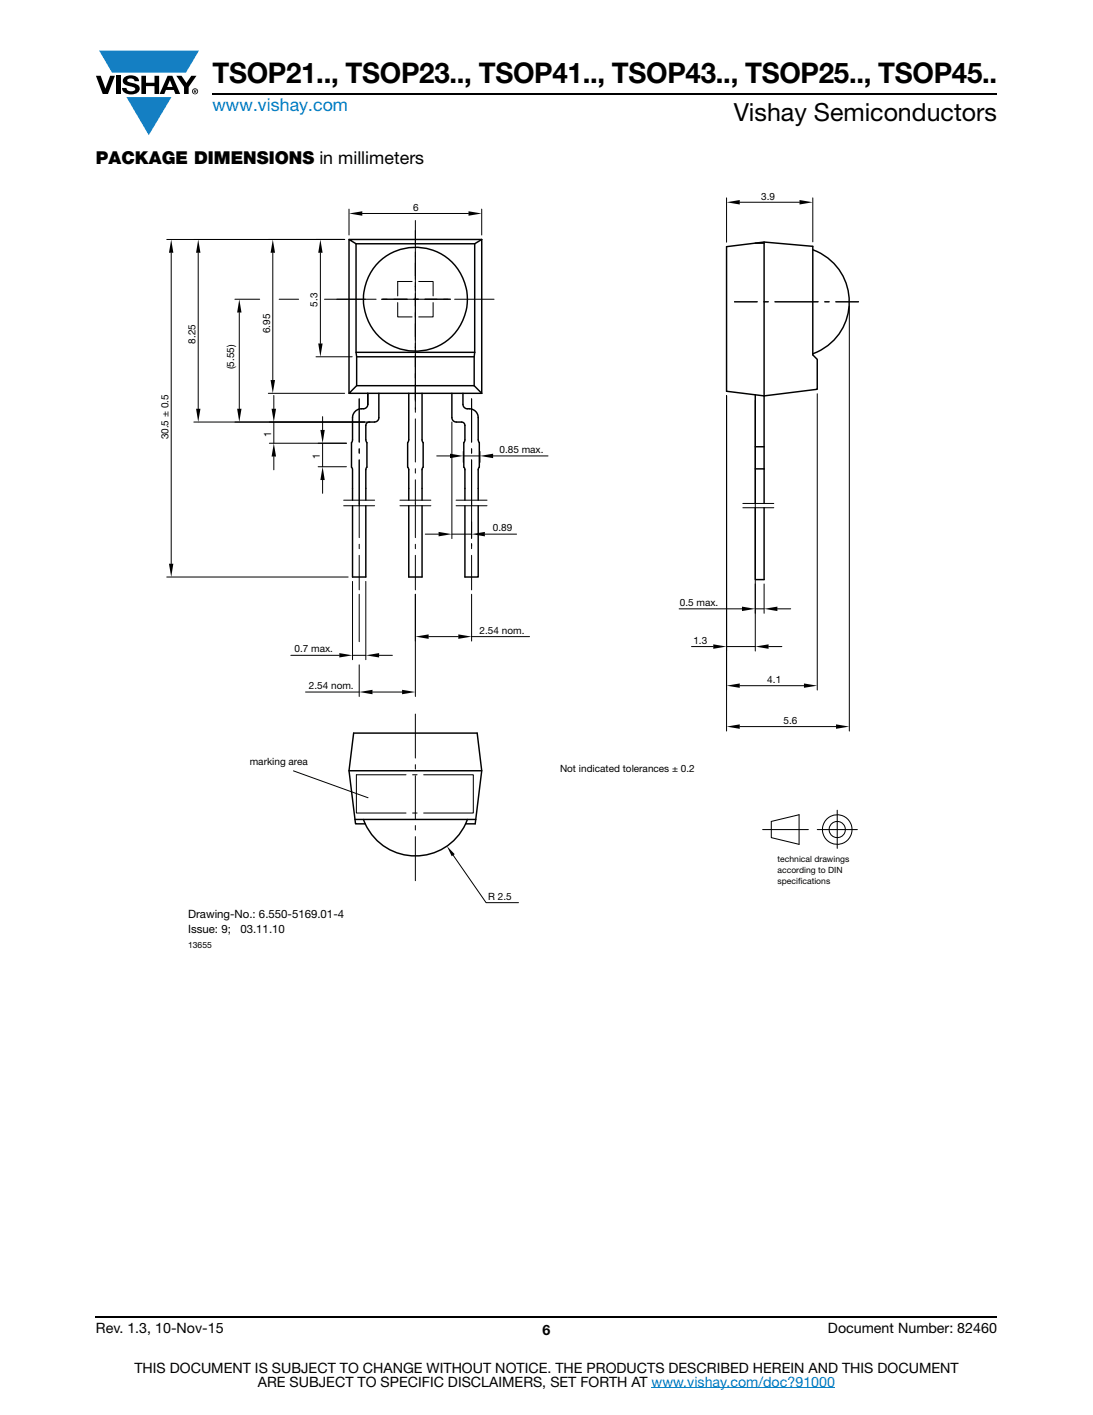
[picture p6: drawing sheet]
<svg xmlns="http://www.w3.org/2000/svg" width="216mm" height="279mm" viewBox="0 0 216 279" stroke-linecap="round" stroke-linejoin="round" font-family="sans-serif">
<g fill="#147fc3">
<path d="M19.6 10h19.7l-2.6 4.3h-1.1h-13.5z"/>
<path d="M25 19.2h8.9l-4.5 7.5z"/>
</g>
<g fill="#000">
<path d="M18.9 15h1l.9 2.5 1-2.5h.9l-1.4 3.6h-1zM22.9 15h.9v3.6h-.9zM24.6 15.3a2.1 2.1 0 0 1 2.8 .3l.1 .4h-.9a.79 .79 0 0 0-.7-.5 .79 .79 0 0 0-.8 .4l.3 .3 1 .2a1.08 1.08 0 0 1 1.2 1 1.08 1.08 0 0 1-1.1 1.2 1.73 1.73 0 0 1-2.4-1.2h.9a.96 .96 0 0 0 .8 .6 .96 .96 0 0 0 .9-.4 1.31 1.31 0 0 0-1.2-.6 1.03 1.03 0 0 1-1.1-.6 1.03 1.03 0 0 1 .2-1.1zM27.9 15h.9v1.3h1.7v-1.3h.9v3.6h-.9v-1.6h-1.7v1.6h-.9zM34.8 15h1.1l.9 1.4 1-1.4h1l-1.5 2.2v1.4h-.9v-1.4z"/>
<path d="M33.6 15.9l.5 1.3h-1.1zM33.1 15l-1.6 3.6h1l.3-.8h1.5l.3 .8h1l-1.6-3.6z"/>
<path d="M38.4 17.8h.2v.2h-.2zM38.3 17.7v.7h.1v-.3l.4 .3-.2-.3 .2-.2-.1-.2z"/>
<path d="M38.1 18a.46 .46 0 0 1 .9 0 .46 .46 0 0 1-.9 0zM37.9 18a.6 .6 0 0 0 1.2 0 .6 .6 0 0 0-1.2 0z"/>
</g>
<path d="M42 18.6h155M18.9 260h178.1" fill="none" stroke="#000" stroke-width=".36"/>
<path d="M128.7 274h36.3" fill="none" stroke="#007ec4" stroke-width=".2"/>
<path d="M31.6 37.8h138.1v149.8h-138.1z" fill="#fff"/>
<g fill="none" stroke="#000" stroke-width=".2">
<path d="M143.5 39.1v8.7M146.1 39.9h11.8M160.6 39.1v8.7M32.9 47.3h35.2M33.8 49.9v61.4M39.2 49.9v30.8M46.4 59.1h4.9M53.9 49.9v25.1M55.1 59.1h3.9M63.3 49.9v17.9M64.1 59.1h10.2M68.9 41.3v5.1"/>
<path d="M71.6 42.2h20.9M75.4 59.1h13.6M78.6 59.7v2.9h2.8M81.4 55.6h-2.8v2.8M82 43.5v37.9M82.7 55.6h2.9v2.8M85.6 59.7v2.9h-2.9M89.8 59.1h7.8M95.2 41.3v5.1M145.1 59.6h4.5M150.9 59.6h.9M153.1 59.6h8.5"/>
<path d="M162.9 59.6h.9M165.1 59.6h4.5M47.3 61.7v19M53 77.7h15.1M54.1 78.1v2.6M62.4 70.4h7.2M71 78.7v8.6M93.2 78.7v8.6M143.5 78.1v66.2M149.2 79v49.6M161.4 77.8v58.5M167.8 60.5v83.9"/>
<path d="M38.3 83.3h34.8M53.2 87.5h15.2M54.1 83.3v4.2M54.1 90.1v2.7M62.8 92.2h5.6M63.7 82.3v2.6M63.7 87.5v4.7M63.7 94.8v2.6M67.9 99.9h6.1M67.9 98.8h6.1M71 88.6v.9M71 90.8v15.4"/>
<path d="M79 99.9h6.1M79 98.8h6.1M82 82.7v8.5M82 92.6v.8M82 94.7v11.5M86.3 90h2.6M89.3 83.3v23M90.1 99.9h6.1M90.1 98.8h6.1M91.5 89.1v2.2M91.5 90h3.3M93.2 88.6v.9"/>
<path d="M93.2 90.8v15.5M94.8 89.1v2.2M97.4 90h10.9M146.7 99.4h6.1M32.9 113.9h35.9M69.6 114.8v15.5M71 117.3v9.4M71 107.5v.8M71 109.7v6.8M72.3 114.8v15.5M82 107.5v.8M82 109.7v6.8"/>
<path d="M82 117.3v20.2M84 105.5h2.6M89.3 105.5h3.9M93.2 107.3v1M93.2 109.7v6.8M93.2 117.3v9.3M95.8 105.5h6.2M146.7 100.3h6.1M150.9 115.3v5.8M57.4 129.4h9.6M60.4 136.6h10.6M69.6 129.4h2.7"/>
<path d="M71 131.3v6.2M73.6 136.6h5.8M74.9 129.4h2.6M84.7 125.7h5.8M93.2 125.7h11.4M134.1 120.2h12.5M136.6 127.7h4.3M143.5 127.7h5.7M146.1 135.4h12.7M149.2 120.2h1.7M151.8 127.7h2.6M153.6 120.2h2.6"/>
<path d="M58 152.2l14.7 5.3M80.2 153h-9.8v7.5h9.8M81.5 153h.9M82 141v8.7M82 151v.9M82 153.2v8.5M83.7 153h9.8v7.5h-9.8M146.1 143.5h19M165.4 160v7.5M81.5 160.5h.9M82 163v.9M82 165.2v8.7"/>
<path d="M89.5 168.9l6.5 9.3h6.4M150.6 163.8h9.1M152.4 162.2l5.4-1.3v5.8l-5.4-1.3zM161.4 163.8h8"/>
<circle cx="165.4" cy="163.8" r="2.92"/>
<circle cx="165.4" cy="163.8" r="1.6"/>
</g>
<g fill="none" stroke="#000" stroke-width=".29">
<path d="M68.9 47.3v30.4M70.3 48.1h23.5M70.3 48.1l.1 28.1h23.3M93.8 48.1v21.5M95.2 47.3l-1.4 .8M95.2 47.3h-26.3l1.4 .8M95.2 47.3v30.4M143.5 48.7l7.4-.9 9.7 .8v21.5l.8 .9v5.9l-10.5 1.3-7.4-.9zM149.2 48h1.7M150.9 47.8v51.6M160.6 49.3a10.9 10.9 0 0 1 7.1 10.3 10.9 10.9 0 0 1-7.1 10.3M70.3 69.6h23.5"/>
<path d="M70.4 76.2l-1.5 1.5h26.3M70.4 70.5h23.3M72.6 77.7v2.4l-.2 .4-.4 .2a1.95 1.95 0 0 0-2.4 1.8v4.3l-.2 .6v4.8l.2 .5v6.1M74.8 77.7v5l-.2 .4-.4 .2-1.7 .2-.2 .5v2.8l.2 .6v4.8l-.2 .5v6.1M80.7 77.7v9.1l-.2 .6v4.8l.2 .5v6.1M83.4 77.7v9.1l.2 .6v4.8l-.2 .5v6.1M89.3 77.7v4.8l.2 .6a1.81 1.81 0 0 0 1.7 .2l.5 .3 .1 .4v2.8l-.2 .6v4.8l.2 .5v6.1M91.4 77.7l.1 2.4 .4 .5 .8 .1M93.7 76.2l1.5 1.5M93.8 69.6l-.1 6.6M149.2 78v14.6h1.7M69.6 99.9v14h2.7v-14"/>
<path d="M80.7 99.9v14h2.7v-14M91.8 99.9v14h2.7v-14M92.7 80.7a1.75 1.75 0 0 1 1.8 1.8v4.3l.2 .6v4.8l-.2 .5v6.1M149.2 88.2h1.7M149.2 92.6v6.8M149.2 100.3v14.1h1.7v-14.1M68.9 152.2h26.3M70.1 161.8h23.9M71.8 161.8a10.9 10.9 0 0 0 10.3 7.2 10.9 10.9 0 0 0 10.2-7.2M72.1 162.7h-1.9l-1.3-10.5 1-7.4h24.4l.9 7.4-1.3 10.5h-1.9"/>
<circle cx="82" cy="59.1" r="10.3"/>
</g>
<g fill="#000">
<path d="M143.5 39.9l2.6-.4v.9zM157.9 39.5l2.7 .4-2.7 .5zM33.8 47.3l.4 2.6h-.8zM39.2 47.3l.4 2.6h-.9zM53.9 47.3l.4 2.6h-.9zM63.3 47.3l.4 2.6h-.8zM68.9 42.2l2.7-.5v.9zM92.5 41.7l2.7 .5-2.7 .4zM47.3 59.1l.4 2.6h-.9zM53.4 75h.9l-.4 2.7zM62.9 67.8h.8l-.4 2.6zM38.7 80.7h.9l-.4 2.6z"/>
<path d="M46.8 80.7h.9l-.4 2.6zM53.6 80.7h.9l-.4 2.6zM54.1 87.5l.4 2.6h-.9zM63.3 84.9h.8l-.4 2.6zM63.7 92.2l.4 2.6h-.8zM88.9 89.6l2.6 .4-2.6 .5zM94.8 90l2.6-.4v.9zM33.4 111.3h.8l-.4 2.6zM86.6 105l2.7 .5-2.7 .4zM93.2 105.5l2.6-.5v.9zM146.6 119.8l2.6 .4-2.6 .5zM150.9 120.2l2.7-.4v.9z"/>
<path d="M67 129l2.6 .4-2.6 .4zM71 136.6l2.6-.4v.9zM72.3 129.4l2.6-.4v.8zM79.4 136.2l2.6 .4-2.6 .5zM82 125.7l2.7-.4v.8zM90.5 125.3l2.7 .4-2.7 .4zM140.9 127.2l2.6 .5-2.6 .4zM143.5 135.4l2.6-.4v.8zM149.2 127.7l2.6-.5v.9zM158.8 135l2.6 .4-2.6 .4zM143.5 143.5l2.6-.5v.9zM165.1 143l2.7 .5-2.7 .4z"/>
<path d="M88.3 167.1l1.5 1.6-.6 .4z"/>
</g>
<text font-size="5.6" x="42" y="16.4">TSOP21.., TSOP23.., TSOP41.., TSOP43.., TSOP25.., TSOP45..</text>
<text font-size="4.9" x="144.9" y="24">Vishay Semiconductors</text>
<text font-size="3.5" fill="#007ec4" x="42" y="21.9">www.vishay.com</text>
<text font-size="3.5" x="18.9" y="32.3">PACKAGE DIMENSIONS in millimeters</text>
<g font-size="2.8">
<text x="18.9" y="263.3">Rev. 1.3, 10-Nov-15</text>
<text x="107.2" y="263.6">6</text>
<text x="163.6" y="263.3">Document Number: 82460</text>
<text x="26.5" y="271">THIS DOCUMENT IS SUBJECT TO CHANGE WITHOUT NOTICE. THE PRODUCTS DESCRIBED HEREIN AND THIS DOCUMENT</text>
<text x="50.9" y="273.8">ARE SUBJECT TO SPECIFIC DISCLAIMERS, SET FORTH AT www.vishay.com/doc?91000</text>
</g>
<g font-size="2.3">
<text x="37.2" y="181.2">Drawing-No.: 6.550-5169.01-4</text>
<text x="37.2" y="184.2">Issue: 9;</text>
<text x="47.5" y="184.2">03.11.10</text>
</g>
<g font-size="2">
<text x="81.6" y="41.6">6</text>
<text x="150.4" y="39.4">3.9</text>
<text x="53.3" y="65.8" transform="rotate(-90 53.3 65.8)">6.95</text>
<text x="62.7" y="60.5" transform="rotate(-90 62.7 60.5)">5.3</text>
<text x="38.6" y="67.8" transform="rotate(-90 38.6 67.8)">8.25</text>
<text x="46.3" y="72.9" transform="rotate(-90 46.3 72.9)">(5.55)</text>
<text x="33.3" y="86.8" transform="rotate(-90 33.3 86.8)">30.5 ± 0.5</text>
<text x="53.6" y="86.3" transform="rotate(-90 53.6 86.3)">1</text>
<text x="98.7" y="89.5">0.85 max.</text>
<text x="63.2" y="90.7" transform="rotate(-90 63.2 90.7)">1</text>
<text x="97.4" y="104.9">0.89</text>
<text x="134.3" y="119.7">0.5 max.</text>
<text x="94.7" y="125.2">2.54 nom.</text>
<text x="58.2" y="128.8">0.7 max.</text>
<text x="137" y="127.1">1.3</text>
<text x="61" y="136.1">2.54 nom.</text>
<text x="151.6" y="134.9">4.1</text>
<text x="154.8" y="142.9">5.6</text>
<text x="49.3" y="151.1">marking area</text>
<text x="110.6" y="152.4">Not indicated tolerances ± 0.2</text>
<text x="96.5" y="177.7">R 2.5</text>
</g>
<g font-size="1.7">
<text x="153.6" y="172.4">according to DIN</text>
<text x="153.6" y="170.1">technical drawings</text>
<text x="153.6" y="174.5">specif</text>
<text x="157.6" y="174.5">ications</text>
<text x="37.2" y="187.3">13655</text>
</g>
</svg>
